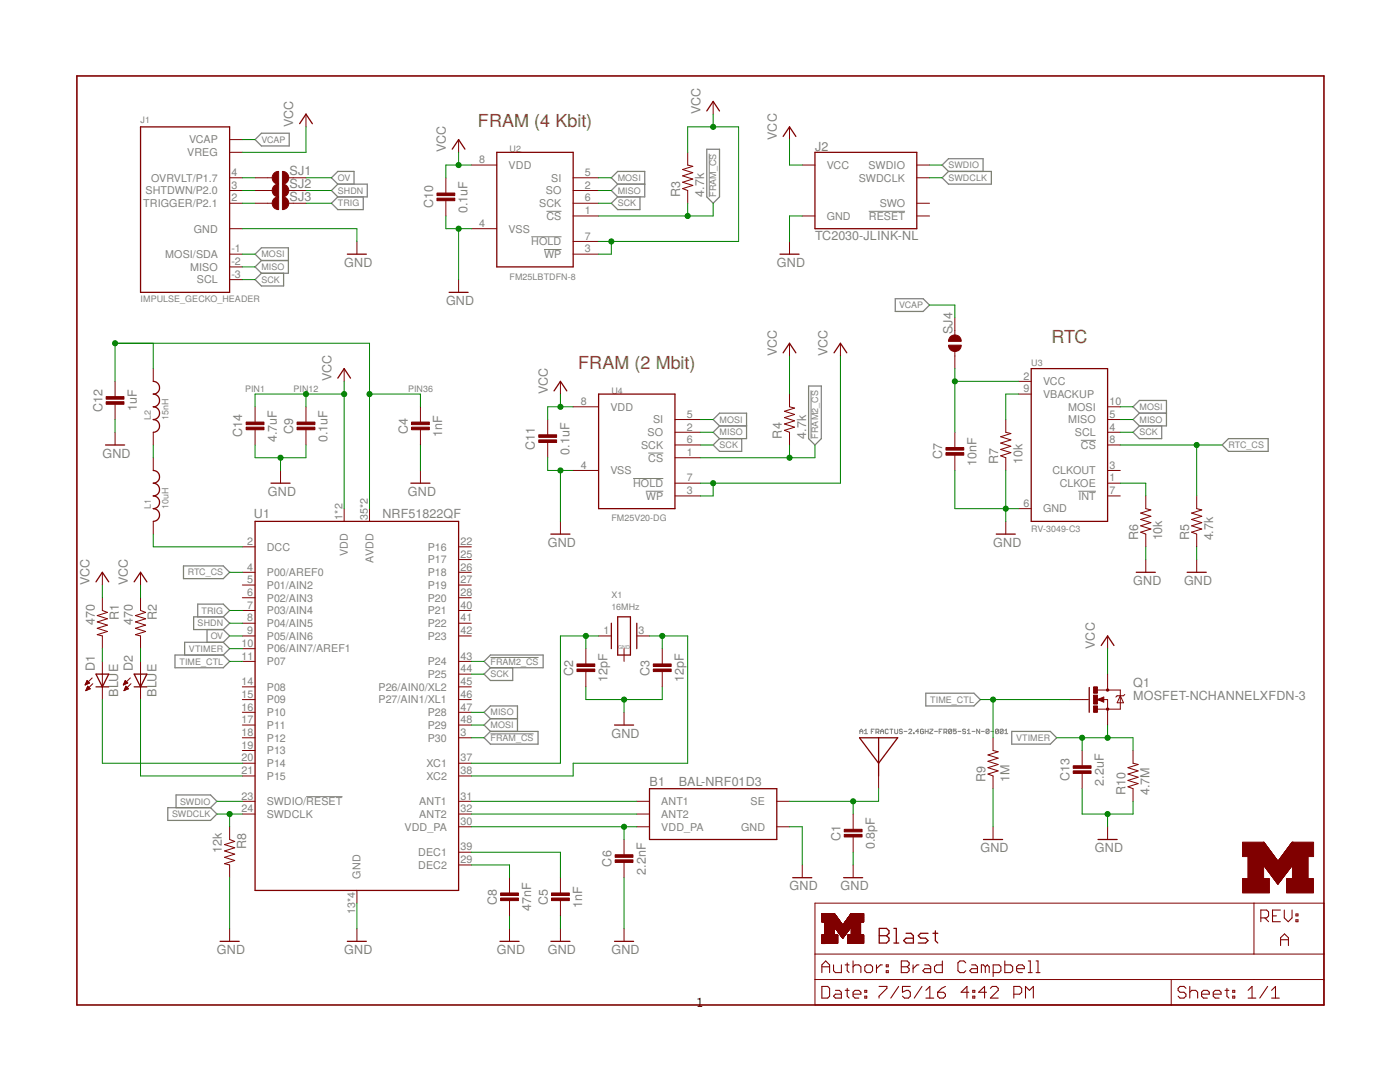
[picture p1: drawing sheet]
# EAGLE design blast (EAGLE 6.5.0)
AUTHOR: Brad Campbell; REV: A; TITLE: Blast
FRAME1 (LETTER_L): HEIGHT: 8.5in; WIDTH: 11in

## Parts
A1  FRACTUS-2.4GHZ-FR05-S1-N-0-001  [FRACTUS-ANTENNA-FR05-S1-N-0-001]
B1  BAL-NRF01D3  [BAL-NRF01D3]
C1  0.8pF  CAPACITOR  [0402_CAP]
C2  12pF  CAPACITOR  [0402_CAP]
C3  12pF  CAPACITOR  [0402_CAP]
C4  1nF  CAPACITOR  [0402_CAP]
C5  1nF  CAPACITOR  [0402_CAP]
C6  2.2nF  CAPACITOR  [0402_CAP]
C7  10nF  CAPACITOR  [0402_CAP]
C8  47nF  CAPACITOR  [0402_CAP]
C9  0.1uF  CAPACITOR  [0402_CAP]
C10  0.1uF  CAPACITOR  [0402_CAP]
C11  0.1uF  CAPACITOR  [0402_CAP]
C12  1uF  CAPACITOR  [0402_CAP]
C13  2.2uF  CAPACITOR  [0402_CAP]
C14  4.7uF  CAPACITOR  [0402_CAP]
D1  BLUE  LED0603  [LED-0603]
D2  BLUE  LED0603  [LED-0603]
J1  IMPULSE_GECKO_HEADER  [HEADER1X9/0.05IN]
J2  TC2030-JLINK-NL  [TC2030-IDC-NL]
L1  10uH  INDUCTOR0603  [0603_CAP]
L2  15nH  INDUCTOR0402  [0402_CAP]
Q1  MOSFET-NCHANNELXFDN-3  [XFDFN-3]
R1  470  RESISTOR  [0402_RES]
R2  470  RESISTOR  [0402_RES]
R3  4.7k  RESISTOR  [0402_RES]
R4  4.7k  RESISTOR  [0402_RES]
R5  4.7k  RESISTOR  [0402_RES]
R6  10k  RESISTOR  [0402_RES]
R7  10k  RESISTOR  [0402_RES]
R8  12k  RESISTOR  [0402_RES]
R9  1M  RESISTOR  [0402_RES]
R10  4.7M  RESISTOR  [0402_RES]
SJ1  SOLDERJUMPERNO  [SJ_2S-NO]
SJ2  SOLDERJUMPERNO  [SJ_2S-NO]
SJ3  SOLDERJUMPERNO  [SJ_2S-NO]
SJ4  SOLDERJUMPERNO  [SJ_2S-NO]
U1  NRF51822QF  [QFN-48-6MM]
U2  FM25LBTDFN-8  [TDFN-8@1]
U3  RV-3049-C3  [MICRO-CRYSTAL-C3]
U4  FM25V20-DG  [TDFN-8/6MM]
U$1  UMICH_SOLID_SMALL  [UMICH_SOLID_75MIL]
X1  16MHz  TXC-8Y  [TXC-8Y]

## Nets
!FRAM2_CS: R4.1 U1.43(P24) U4.1(!CS)
!FRAM_CS: R3.1 U1.3(P30) U2.1(!CS)
BATTERY: C7.1 SJ4.1 U3.2(VCC)
GND: B1.GND C1.2 C2.2 C3.2 C4.2 C5.2 C6.2 C7.2 C8.2 C9.2 C10.2 C11.2 C12.2 C13.2 C14.2 J1.0(GND) J2.5(GND) R5.1 R6.1 R7.1 R8.2 R9.1 R10.1 U1.13(GND) U1.33(GND) U1.34(GND) U1.GND U2.4(VSS) U3.6(GND) U4.4(VSS)
MISO: J1.-2(MISO) U1.47(P28) U2.2(SO) U3.5(MISO) U4.2(SO)
MOSI: J1.-1(MOSI/SDA) U1.48(P29) U2.5(SI) U3.10(MOSI) U4.5(SI)
N$1: D2.C U1.21(P15)
N$5: B1.ANT1 U1.31(ANT1)
N$6: B1.ANT2 U1.32(ANT2)
N$7: D1.C U1.20(P14)
N$8: R7.2 U3.9(VBACKUP)
N$9: R6.2 U3.1(CLKOE)
N$11: A1.1(ANTENNA) B1.SE C1.1
N$12: C4.1 C12.1 L2.1 U1.35(AVDD) U1.36(AVDD)
N$13: L1.2 U1.2(DCC)
N$14: L1.1 L2.2
N$15: D2.A R2.2
N$16: C2.1 U1.37(XC1) X1.1
N$17: C3.1 U1.38(XC2) X1.3
N$18: C5.1 U1.39(DEC1)
N$19: C8.1 U1.29(DEC2)
N$20: J1.2(TRIGGER/P2.1) SJ3.1
N$21: J1.3(SHTDWN/P2.0) SJ2.1
N$22: J1.4(OVRVLT/P1.7) SJ1.1
N$23: D1.A R1.2
OV: SJ1.2 U1.9(P05/AIN6)
RTC_CS: R5.2 U1.4(P00/AREF0) U3.8(!CS)
SCK: J1.-3(SCL) U1.44(P25) U2.6(SCK) U3.4(SCL) U4.6(SCK)
SHDN: SJ2.2 U1.8(P04/AIN5)
SWDCLK: J2.4(SWDCLK) R8.1 U1.24(SWDCLK)
SWDIO: J2.2(SWDIO) U1.23(SWDIO/!RESET)
TIME_CTL: Q1.G R9.2 U1.11(P07)
TRIG: SJ3.2 U1.7(P03/AIN4)
VCAP: J1.5(VCAP) SJ4.2
VCC: C9.1 C10.1 C11.1 C14.1 J1.1(VREG) J2.1(VCC) Q1.D R1.1 R2.1 R3.2 R4.2 U1.1(VDD) U1.12(VDD) U2.3(!WP) U2.7(!HOLD) U2.8(VDD) U4.3(!WP) U4.7(!HOLD) U4.8(VDD)
VDD_PA: B1.VCC(VDD_PA) C6.1 U1.30(VDD_PA)
VTIMER: C13.1 Q1.S R10.2 U1.10(P06/AIN7/AREF1)
Unconnected: J2.3(!RESET) J2.6(SWO) U1.5(P01/AIN2) U1.6(P02/AIN3) U1.14(P08) U1.15(P09) U1.16(P10) U1.17(P11) U1.18(P12) U1.19(P13) U1.22(P16) U1.25(P17) U1.26(P18) U1.27(P19) U1.28(P20) U1.40(P21) U1.41(P22) U1.42(P23) U1.45(P26/AIN0/XL2) U1.46(P27/AIN1/XL1) U3.3(CLKOUT) U3.7(!INT) X1.2(GND) X1.4(GND)

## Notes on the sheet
- FRAM (4 Kbit)
- RTC
- FRAM (2 Mbit)
- PIN1 | PIN12 | PIN36

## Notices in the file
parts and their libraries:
SparkFun-Passives: Licensing: CC v3.0 Share-Alike You are welcome to use this library for commercial purposes.
